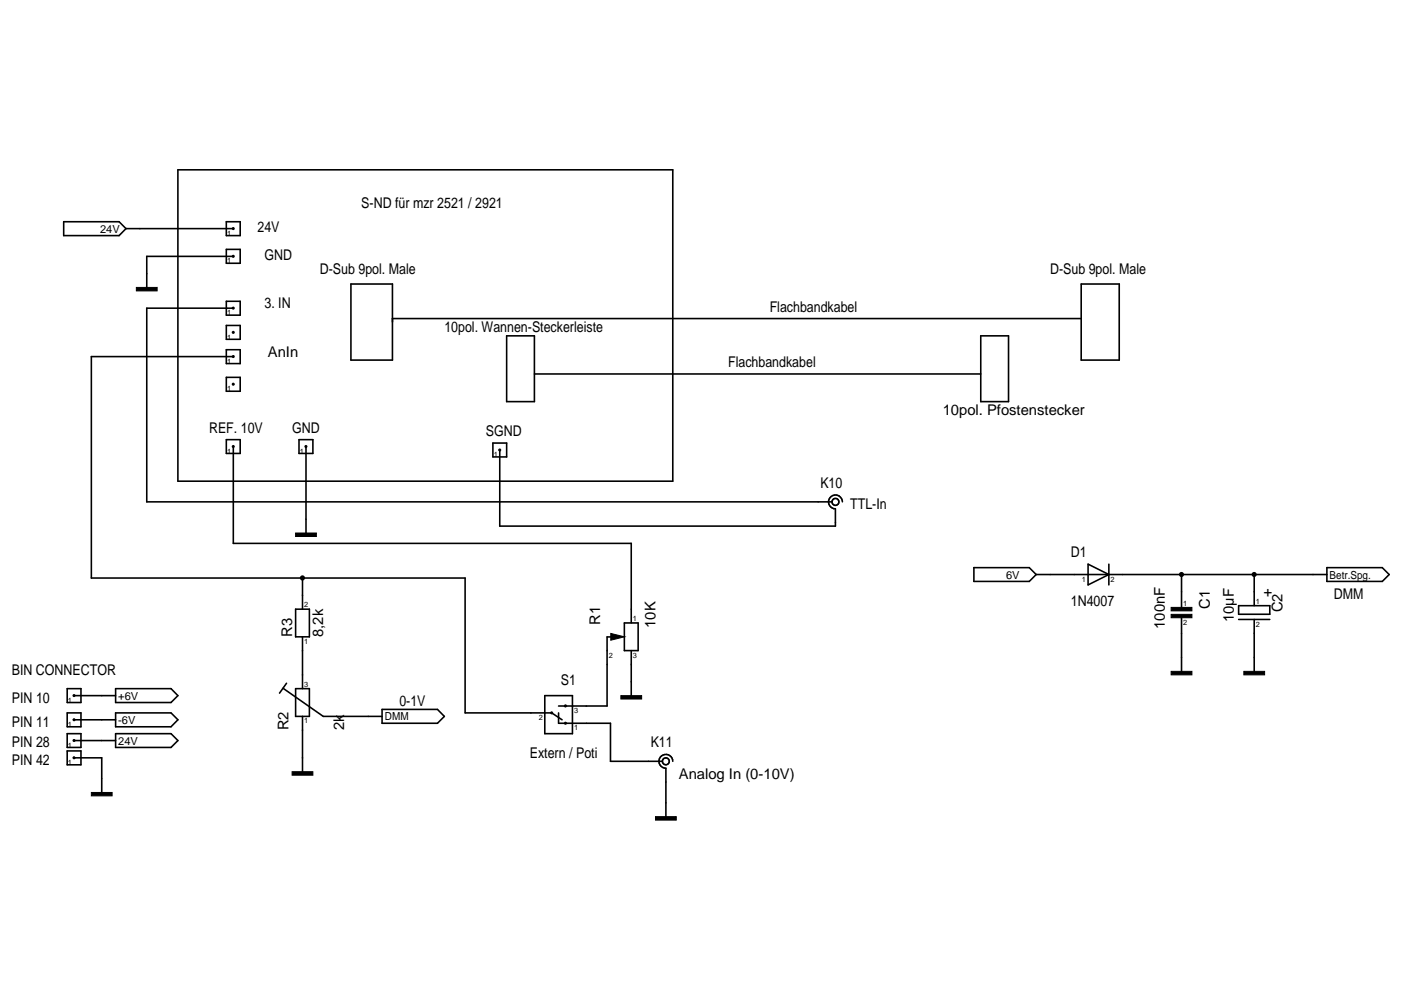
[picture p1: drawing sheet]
<svg xmlns="http://www.w3.org/2000/svg" width="297mm" height="210mm" viewBox="0 0 297 210" stroke-linecap="round" stroke-linejoin="round" font-family="sans-serif">
<g fill="none" stroke="#000" stroke-width=".34">
<path d="M37.7 36h104.9v66h-104.9zM13.5 47h11.8l1.4 1.5-1.4 1.5h-11.8zM26.7 48.5h22.8M48 47h2.9v3h-2.9zM48 52.9h2.9v2.9h-2.9zM49.5 54.4h-18.4v6.5M48 63.9h2.9v2.9h-2.9zM48 69h2.9v2.9h-2.9zM48 74.1h2.9v3h-2.9zM49.5 75.6h-30.1v47h79.2v28.6h18.4l2.2 1.4M49.5 65.3h-18.4v41.1h145.3M74.4 60.2h8.8v16.1h-8.8z"/>
<path d="M83.2 67.5h146M107.4 71.2h5.9v14h-5.9zM113.3 79.3h94.6M207.9 71.2h5.9v14h-5.9zM229.2 60.2h8.1v16.1h-8.1zM48 93.2h2.9v2.9h-2.9zM48 80h2.9v3h-2.9zM49.5 94.7v20.5h84.3v16.9M63.4 93.2h2.9v2.9h-2.9zM64.9 94.7v18.3M104.5 93.9h2.9v3h-2.9zM106 95.4v16.1h71.1v-3.6a1.47 1.47 0 0 1-1.4-1.5 1.47 1.47 0 0 1 1.4-1.4 1.47 1.47 0 0 1 1.5 1.4"/>
<path d="M230.7 119.6l4.4 2.2-4.4 2.2zM235.1 119.6v4.4M62.7 129.2h2.9v5.8h-2.9zM64.1 122.6v6.6M64.1 135v11M129.7 135h-1v14.7h-10.3M132.4 132.1h2.9v5.8h-2.9zM133.8 137.9v9.6M206.5 120.4h11.7l1.5 1.4-1.5 1.5h-11.7zM219.7 121.8h61.6M250.5 121.8v7M250.5 131v11.3"/>
<path d="M262.6 131.3h6.6M262.6 128.4h6.6v1.8h-6.6zM265.9 121.8v6.6M265.9 131.3v11M281.3 120.4h11.8l1.4 1.4-1.4 1.5h-11.8zM14.2 151.2h3v2.9h-3zM14.2 146h3v2.9h-3zM14.2 155.6h3v2.9h-3zM14.2 159.2h3v3h-3zM15.7 152.6h8.8M15.7 157h8.8M15.7 147.5h8.8"/>
<path d="M24.5 146h11.8l1.4 1.5-1.4 1.4h-11.8zM24.5 151.2h11.8l1.4 1.4-1.4 1.5h-11.8zM24.5 155.6h11.8l1.4 1.4-1.4 1.5h-11.8zM60 145.9l8.5 6h12.5M60.7 144.9l-1.4 2.1M62.7 146h2.9v5.9h-2.9zM64.1 151.9v11.7M81 150.4h11.8l1.4 1.5-1.4 1.5h-11.8zM115.5 147.5h5.9v8.1h-5.9zM118.4 151.2v2.2h11v8h11M15.7 160.7h5.9v7.3M142.6 161.4a1.47 1.47 0 0 0-1.4-1.5 1.47 1.47 0 0 0-1.5 1.5 1.47 1.47 0 0 0 1.5 1.5v10.2"/>
<circle cx="177.1" cy="106.4" r=".73"/>
<circle cx="141.2" cy="161.4" r=".73"/>
</g>
<g fill="#000">
<circle cx="49.5" cy="48.5" r=".33"/>
<circle cx="49.5" cy="54.3" r=".33"/>
<circle cx="49.5" cy="65.3" r=".33"/>
<circle cx="49.5" cy="75.6" r=".33"/>
<circle cx="49.5" cy="70.5" r=".33"/>
<circle cx="49.5" cy="94.7" r=".33"/>
<circle cx="49.5" cy="81.5" r=".33"/>
<circle cx="64.9" cy="94.7" r=".33"/>
<circle cx="105.9" cy="95.4" r=".33"/>
<circle cx="64.1" cy="122.5" r=".54"/>
<circle cx="250.5" cy="121.8" r=".54"/>
<circle cx="265.9" cy="121.8" r=".54"/>
<circle cx="15.7" cy="152.6" r=".33"/>
<circle cx="15.7" cy="157" r=".33"/>
<circle cx="15.7" cy="147.5" r=".33"/>
<circle cx="117" cy="151.1" r=".33"/>
<circle cx="119.9" cy="153.3" r=".33"/>
<circle cx="119.9" cy="149.7" r=".34"/>
<circle cx="15.7" cy="160.7" r=".33"/>
</g>
<path d="M28.9 60.9h4.4v.8h-4.4zM62.7 113h4.4v.7h-4.4zM129.5 134.3l2.9 .7-2.9 .7zM248.3 130.3h4.4v.7h-4.4zM248.3 128.8h4.4v.7h-4.4zM131.6 147.5h4.4v.7h-4.4zM248.3 142.3h4.4v.8h-4.4zM263.7 142.3h4.4v.8h-4.4zM19.4 168h4.4v.7h-4.4zM61.9 163.6h4.4v.8h-4.4zM139 173.1h4.4v.8h-4.4z" fill="#000" stroke="#000" stroke-width=".21"/>
<g font-size="3.1">
<text x="76.6" y="44.1">S-ND für mzr 2521 / 2921</text>
<text x="54.6" y="49.2">24V</text>
<text x="56.1" y="55.1">GND</text>
<text x="67.8" y="58">D-Sub 9pol. Male</text>
<text x="222.6" y="58">D-Sub 9pol. Male</text>
<text x="56.1" y="65.3">3. IN</text>
<text x="94.2" y="70.5">10pol. Wannen-Steckerleiste</text>
<text x="163.2" y="66.1">Flachbandkabel</text>
<text x="56.8" y="75.6">AnIn</text>
<text x="154.4" y="77.8">Flachbandkabel</text>
<text x="199.9" y="88.1">10pol. Pfostenstecker</text>
<text x="44.3" y="91.8">REF. 10V</text>
<text x="61.9" y="91.8">GND</text>
<text x="103" y="92.5">SGND</text>
<text x="173.9" y="103.5">K10</text>
<text x="180.3" y="107.9">TTL-In</text>
<text x="227" y="118.2">D1</text>
<text x="227" y="128.4">1N4007</text>
<text x="256.5" y="129.1" transform="rotate(-90 256.5 129.1)">C1</text>
<text x="261.6" y="131.9" transform="rotate(-90 261.6 131.9)">10µF</text>
<text x="269.7" y="126.6" transform="rotate(-90 269.7 126.6)">+</text>
<text x="271.9" y="129.9" transform="rotate(-90 271.9 129.9)">C2</text>
<text x="282.8" y="127">DMM</text>
<text x="61.9" y="135" transform="rotate(-90 61.9 135)">R3</text>
<text x="68.5" y="135" transform="rotate(-90 68.5 135)">8,2k</text>
<text x="127.2" y="132.4" transform="rotate(-90 127.2 132.4)">R1</text>
<text x="139" y="133.1" transform="rotate(-90 139 133.1)">10K</text>
<text x="247" y="133.3" transform="rotate(-90 247 133.3)">100nF</text>
<text x="2.5" y="143.1">BIN CONNECTOR</text>
<text x="2.5" y="148.9">PIN 10</text>
<text x="84.7" y="149.7">0-1V</text>
<text x="118.9" y="145.3">S1</text>
<text x="2.5" y="154.1">PIN 11</text>
<text x="61.2" y="154.8" transform="rotate(-90 61.2 154.8)">R2</text>
<text x="72.9" y="154.8" transform="rotate(-90 72.9 154.8)">2k</text>
<text x="2.5" y="158.5">PIN 28</text>
<text x="112.3" y="160.7">Extern / Poti</text>
<text x="138" y="158.5">K11</text>
<text x="2.5" y="162.2">PIN 42</text>
<text x="143.9" y="165.1">Analog In (0-10V)</text>
</g>
<g font-size="2.3">
<text x="21.2" y="49.3">24V</text>
<text x="213.3" y="122.7">6V</text>
<text x="281.9" y="122.7">Betr.Spg.</text>
<text x="25.1" y="148.4">+6V</text>
<text x="25.1" y="153.5">-6V</text>
<text x="81.6" y="152.8">DMM</text>
<text x="25.1" y="157.9">24V</text>
</g>
<g font-size="1.6">
<text x="48.2" y="50">1</text>
<text x="48.2" y="55.8">1</text>
<text x="48.2" y="72">1</text>
<text x="48.2" y="66.8">1</text>
<text x="48.2" y="77.1">1</text>
<text x="48.2" y="83">1</text>
<text x="48.2" y="96.2">1</text>
<text x="63.6" y="96.2">1</text>
<text x="104.7" y="96.9">1</text>
<text x="229.4" y="123.3">1</text>
<text x="235.4" y="123.3">2</text>
<text x="64.5" y="128.8">2</text>
<text x="134.2" y="131.7">1</text>
<text x="250.8" y="128.4">1</text>
<text x="266.3" y="128.1">1</text>
<text x="64.5" y="136.5">1</text>
<text x="250.8" y="132.5">2</text>
<text x="266.3" y="132.8">2</text>
<text x="129.1" y="139.4">2</text>
<text x="134.2" y="139.4">3</text>
<text x="14.4" y="149">1</text>
<text x="64.5" y="145.7">3</text>
<text x="14.4" y="154.1">1</text>
<text x="64.5" y="153.4">1</text>
<text x="114.2" y="152.7">2</text>
<text x="121.7" y="154.9">1</text>
<text x="121.7" y="151.2">3</text>
<text x="14.4" y="158.5">1</text>
<text x="14.4" y="162.2">1</text>
</g>
</svg>
